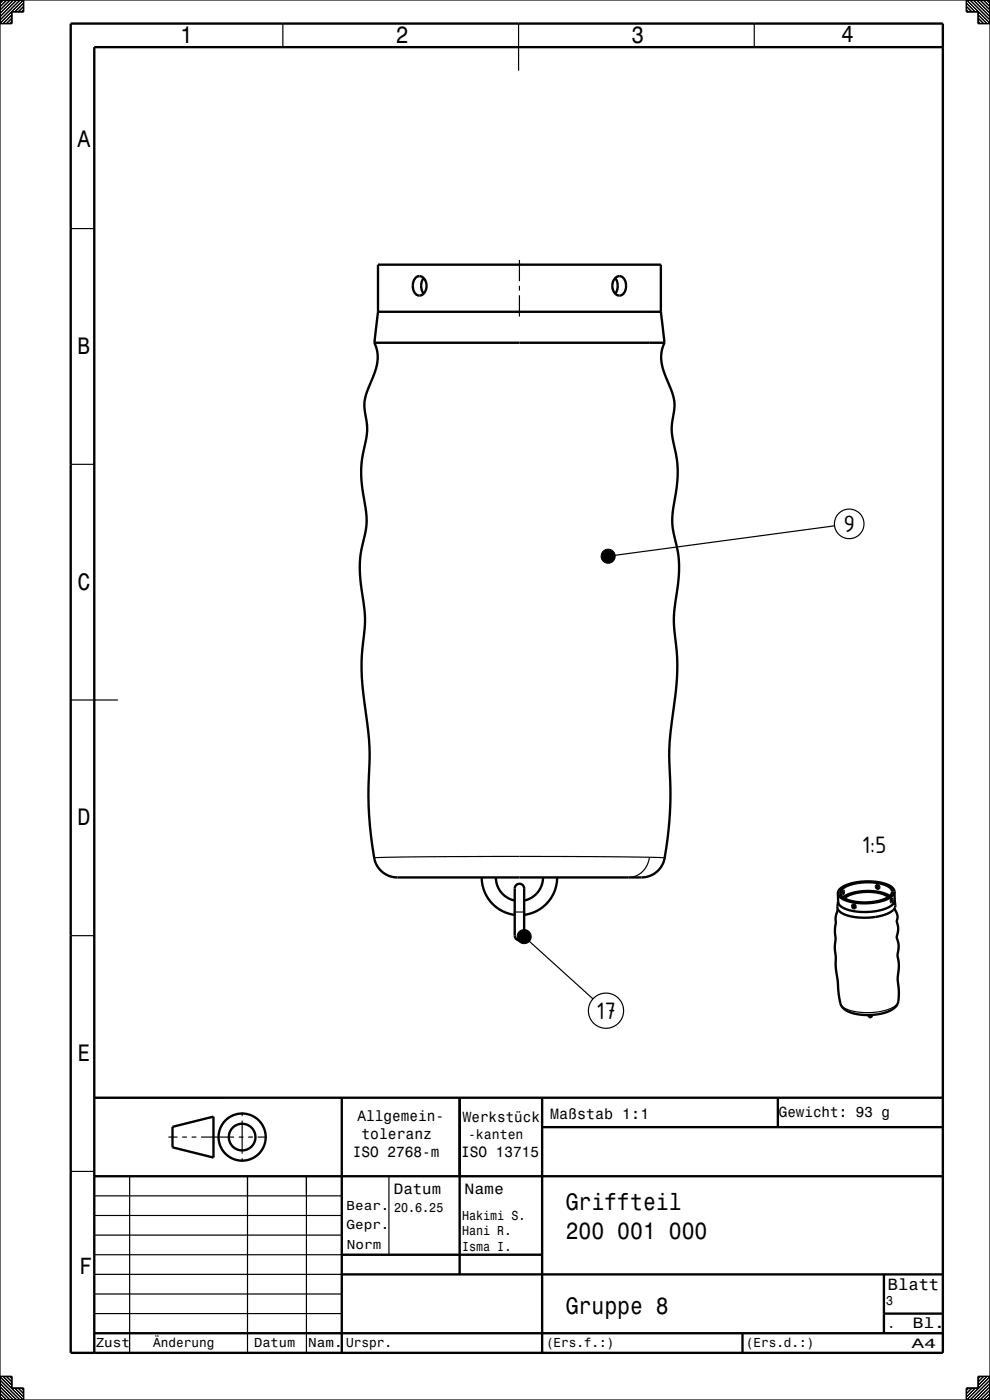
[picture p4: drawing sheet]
<svg xmlns="http://www.w3.org/2000/svg" width="210mm" height="297mm" viewBox="0 0 210 297" stroke-linecap="round" stroke-linejoin="round" font-family="sans-serif">
<!-- layer:  General  -->
<g fill="none" stroke="#000" stroke-width=".5">
<path d="M88.1 59a1.32 1.32 0 0 1 1.5-.3 1.32 1.32 0 0 1 .8 1.2 1.94 1.94 0 0 1-1.6 2.8 2.37 2.37 0 0 1-.7-3.7zM89.9 59a2.76 2.76 0 0 0 0 3.3M130.5 59a2.76 2.76 0 0 1 0 3.3M130.6 58.9a1.37 1.37 0 0 1 1.5-.1 1.37 1.37 0 0 1 .7 1.4 1.95 1.95 0 0 1-1.4 2.5 2.2 2.2 0 0 1-.8-3.8zM79.4 72.7a8.5 8.5 0 0 1-.4 7.6 12.8 12.8 0 0 0-1.7 6.2 19 19 0 0 1 .4 6.4l-.1 .7a24.5 24.5 0 0 0-.3 12.7 15.7 15.7 0 0 1-.2 8.6 23.1 23.1 0 0 0-.3 10.5 30.1 30.1 0 0 1 .1 12.3 50.7 50.7 0 0 0 .6 12.9 60.8 60.8 0 0 1 .7 16.2 59.4 59.4 0 0 0 1.5 16.4 5 5 0 0 0 4.6 2.9h51.8a5 5 0 0 0 4.9-4.1 85.9 85.9 0 0 0 1-21.7 105.1 105.1 0 0 1 1.4-13.8 48.8 48.8 0 0 0-.4-13.3 27.2 27.2 0 0 1 .6-7.7 25 25 0 0 0-.7-12.4 18.6 18.6 0 0 1 .4-8.3 24.9 24.9 0 0 0-.6-11.9 14.3 14.3 0 0 1 .3-6.1 9.4 9.4 0 0 0-1.2-5.4 11 11 0 0 1-1.4-7.1l.5-1.6M79.4 72.7h61.5M80.2 66.1l-.8 6.6M80.2 66.1v-10h60v10M80.2 66.1h60M140.2 66.1l.7 6.6M102.2 186.1a8 8 0 0 0 7 8M105.2 186.1a5 5 0 0 0 4 4.9"/>
<path d="M109.6 187.7a1 1 0 0 1 1-.1 1 1 0 0 1 .6 .9v10a1 1 0 0 1-1 1 1 1 0 0 1-1-1v-10zM115.2 186.1a5 5 0 0 1-4 4.9M118.2 186.1a8 8 0 0 1-7 8M177.8 191.2l-.1 1.6M178.6 188.6a10.3 10.3 0 0 1 7.6-1.3 3.4 3.4 0 0 1 3 1.8 2.08 2.08 0 0 1-1.9 1.7l-1.9 .5-2.5 .1a5.8 5.8 0 0 1-4.6-1.6v-.6zM178.8 188.9a.38 .38 0 0 1 .2 .4 .38 .38 0 0 1-.3 .4zM181 191.9l.1 .4 .4 .2M186 187.8l.1 .4 .4 .2M188.4 190.3a9.6 9.6 0 0 0-7.5-.7l-1.1 .5-.7 .5M188.7 190.1a10.8 10.8 0 0 0-9.9 .3M189.1 190.7l.1-.1a.51 .51 0 0 1-.1 .8l-.1-.3zM189.7 189.1a2.69 2.69 0 0 0-2.4-1.7l-2.7-.4-3 .2a4.7 4.7 0 0 0-3.8 2l-.1 .3"/>
<path d="M189.7 189.1a2.49 2.49 0 0 1-2.1 1.9l-3 .6-2.9-.1a4.7 4.7 0 0 1-3.9-1.7l-.1-.3M189.7 189.1l.1 1.9a2.58 2.58 0 0 1-2.2 1.8l-2.9 .6h-3.2a4.6 4.6 0 0 1-3.7-1.8l-.1-2.1M189.7 192.7a3.1 3.1 0 0 1 .7 2.1l-.2 .6a5.6 5.6 0 0 1 0 3.6l.1 .2a5.5 5.5 0 0 1 .1 3.5 12 12 0 0 1 0 5.1 12.1 12.1 0 0 1-.1 5.3 5.4 5.4 0 0 1-4.1 2.1 9.5 9.5 0 0 1-7.3-1.3l-.3-.4a13.9 13.9 0 0 1-.9-5.5 22.9 22.9 0 0 1-.5-5.4l-.1-1.6 .1-1.6a12.4 12.4 0 0 1 .1-3.9v-1l.4-1.7M189.8 190.9v.2a2.13 2.13 0 0 1-1.7 2.8 12.2 12.2 0 0 1-9.8-.4l-.6-.7M184.6 215.3l-.1 .1M185 215.3a.42 .42 0 0 1-.4 .5 .42 .42 0 0 1-.4-.5M36.6 239.1l8.7-2.2v8.7l-8.7-2.2zM97.5 232.9v16.6"/>
<circle cx="181.1" cy="192.3" r=".38"/>
<circle cx="186.2" cy="188.2" r=".38"/>
<circle cx="51.4" cy="241.2" r="5"/>
<circle cx="51.4" cy="241.2" r="2.83"/>
</g>
<g fill="none" stroke="#000" stroke-width=".25">
<path d="M110.2 55.1v4.5M110.2 60.6v1M110.2 62.6v4.5M177 111.6l-48 6.4M109 193.5h2.4M111.2 198.7l14.6 13.2M137.8 181.9a4.7 4.7 0 0 1-4.5 4.2M137.8 181.9l3.2 .1M137.8 181.9l-32.4-.2-20.2 .1-5.8 .2M190.5 212.6a4 4 0 0 1-3.1 1.8 11.5 11.5 0 0 1-8.6-.8l-.5-.7M190.5 212.6v.2M190.6 212.4l-.1 .2"/>
<path d="M51.4 236v.7M51.4 237.7v7M35.7 241.2h2M38.7 241.2h.9M40.7 241.2h.9M42.7 241.2h6.9M50.7 241.2h1M51.4 245.7v.7M52.6 241.2h1.1M54.6 241.2h2"/>
<circle cx="180.1" cy="111.1" r="3.1"/>
<circle cx="128.5" cy="214.4" r="3.7"/>
</g>
<!-- layer:  Basic Geometry  -->
<g fill="none" stroke="#000" stroke-width=".25">
<path d="M0 0v297h210v-297M0 0h210M0 0h.1M.7 0l-.7 .7M1.4 0l-1.4 1.4M2.1 0l-2.1 2.1M2.5 3.2l-1.8 1.8M2.5 3.9l-1.1 1.1M2.5 4.6l-.4 .4M2.8 0l-2.8 2.8M3.5 0l-3.5 3.6M4.3 0l-4.3 4.3"/>
<path d="M5 0v2.5h-2.5v2.5h-2.5zM5 .7l-1.8 1.8M5 1.4l-1.1 1.1M5 2.1l-.4 .4M60 5v5M110 5v10M160 5v5M205 0v2.5h2.5v2.5h2.5M205 .7l1.8 1.8M205 1.4l1.1 1.1M205 2.1l.4 .4M205 0l5 5"/>
<path d="M205.8 0l4.2 4.2M206.5 0l3.5 3.5M207.2 0l2.8 2.8M207.5 3.2l1.8 1.8M207.5 3.9l1.1 1.1M207.5 4.6l.4 .4M207.9 0l2.1 2.1M208.6 0l1.4 1.4M209.3 0l.7 .7M210 0h.1M15 48.5h5M15 98.5h5"/>
<path d="M15 148.5h10M15 198.5h5M20 232.9h27.5M200 232.9v54.1h-180M15 248.5h5M20 257.9h52.5M20 253.7h52.5M27.5 249.5v37.5M52.5 249.5v37.5M65 249.5v37.5M82.5 249.5v16.7M20 266.2h77.5"/>
<path d="M20 274.5h52.5M20 270.3h52.5M20 262h52.5M20 278.7h52.5M0 292h2.5v2.5h2.5v2.5M0 296.3l.7 .7M0 295.6l1.4 1.4M0 294.9l2.1 2.1M0 294.2l2.8 2.8M0 293.5l3.5 3.5M0 292.8l4.2 4.2M0 292.1l4.9 4.9"/>
<path d="M.7 292l1.8 1.8M1.4 292l1.1 1.1M2.1 292l.4 .4M3.2 294.5l1.8 1.8M3.9 294.5l1.1 1.1M4.6 294.5l.4 .4M205.4 294.5l-.4 .4M206.1 294.5l-1.1 1.1M206.9 294.5l-1.9 1.9M207.9 292l-.4 .4M208.6 292l-1.1 1.1M209.4 292l-1.9 1.9"/>
<path d="M210 292h-2.5v2.5h-2.5v2.5M210 296.3l-.7 .7M210 295.6l-1.4 1.4M210 294.9l-2.1 2.1M210 294.2l-2.8 2.8M210 293.5l-3.5 3.5M210 292.8l-4.2 4.2M210 292.1l-4.9 4.9"/>
</g>
<g fill="none" stroke="#000" stroke-width=".5">
<path d="M15 5h185v282h-185zM200 10h-180v277M20 232.9h180M72.5 232.9v54.1M97.5 232.9v37.4M115 232.9v54.1M115 239.1h85M165 232.9v6.2M20 249.5h180M72.5 266.2h42.5M72.5 270.3h127.5M187.5 270.3v12.5"/>
<path d="M187.5 278.7h12.5M20 282.8h180M157.5 282.8v4.2"/>
</g>
<!-- layer:  General  -->
<g fill="#000" stroke="#000" stroke-width=".21">
<circle cx="129" cy="118" r="1.5"/>
<circle cx="111.2" cy="198.7" r="1.5"/>
</g>
<g font-size="5.4">
<text x="178.9" y="112.9">9</text>
<text x="182.8" y="180.9">1:5</text>
<text x="126.4" y="216.2">17</text>
</g>
<g font-size="5">
<text x="38.2" y="9.1">1</text>
<text x="84" y="9.1">2</text>
<text x="133.9" y="9.1">3</text>
<text x="178.4" y="9">4</text>
<text x="16.5" y="31.1">A</text>
<text x="16.5" y="75.1">B</text>
<text x="16.5" y="125.1">C</text>
<text x="16.5" y="175.1">D</text>
<text x="16.5" y="225.1">E</text>
<text x="120" y="256.8">Griffteil</text>
<text x="120" y="262.8">200 001 000</text>
<text x="16.8" y="270.4">F</text>
<text x="120" y="278.8">Gruppe 8</text>
</g>
<text font-size="3.5" x="188.3" y="273.7">Blatt</text>
<g font-size="3.2">
<text x="75.9" y="237.8">Allgemein-</text>
<text x="116.7" y="237.5">Maßstab 1:1</text>
<text x="74.9" y="245.6">ISO 2768-m</text>
<text x="76.7" y="241.6">toleranz</text>
<text x="97.8" y="245.4">ISO 13715</text>
<text x="83.5" y="253.2">Datum</text>
<text x="98.5" y="253.2">Name</text>
<text x="193.6" y="281.7">Bl.</text>
</g>
<g font-size="3.1">
<text x="98.2" y="238">Werkstück</text>
<text x="165.2" y="236.9">Gewicht: 93 g</text>
</g>
<g font-size="2.9">
<text x="99.3" y="241.7">-kanten</text>
<text x="193.4" y="285.9">A4</text>
</g>
<g font-size="2.8">
<text x="73.5" y="256.7">Bear.</text>
<text x="83.6" y="257">20.6.25</text>
<text x="73.5" y="260.7">Gepr.</text>
<text x="98" y="258.7">Hakimi S.</text>
<text x="98" y="262">Hani R.</text>
<text x="73.6" y="264.9">Norm</text>
<text x="98" y="265.3">Isma I.</text>
<text x="188" y="276.9">3</text>
<text x="188.3" y="281.7">.</text>
<text x="20.3" y="285.7">Zust</text>
<text x="32.5" y="285.8">Änderung</text>
<text x="53.9" y="285.7">Datum</text>
<text x="65.4" y="285.7">Nam.</text>
<text x="73.4" y="285.8">Urspr.</text>
<text x="115.8" y="285.8">(Ers.f.:)</text>
<text x="158.2" y="285.8">(Ers.d.:)</text>
</g>
</svg>
